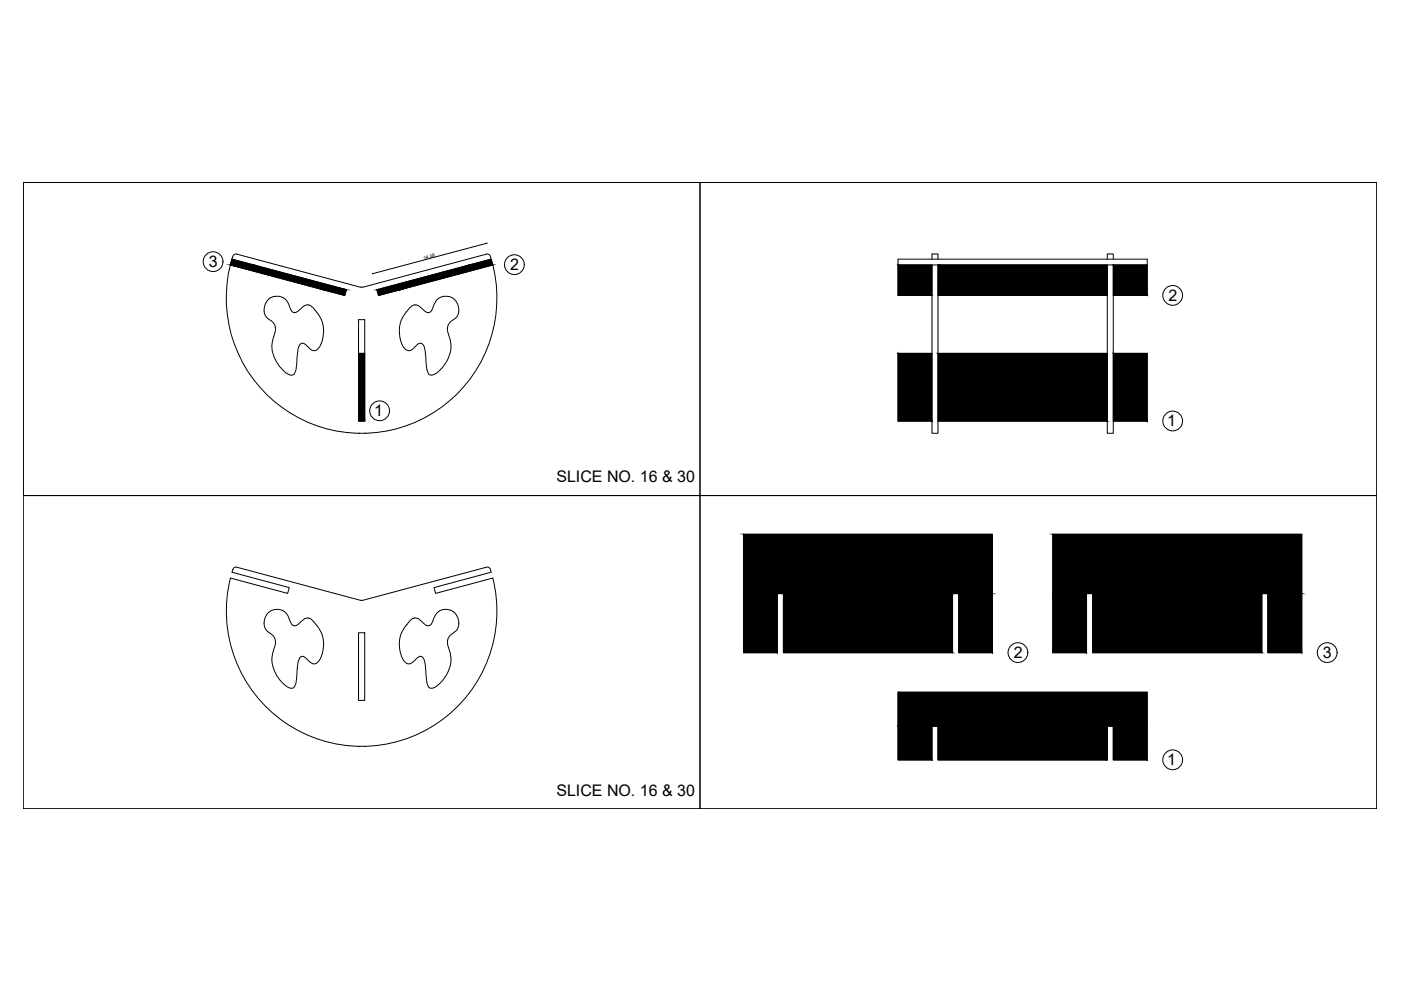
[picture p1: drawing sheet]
<svg xmlns="http://www.w3.org/2000/svg" width="297mm" height="210mm" viewBox="0 0 297 210" stroke-linecap="round" stroke-linejoin="round" font-family="sans-serif">
<!-- layer: 0 -->
<g fill="none" stroke="#000" stroke-width=".21">
<path d="M4.9 38.7h.1M4.9 38.7h143.5v66.4h-143.5zM4.9 38.7v66.4M148.4 38.7h143.5v66.4h-143.5zM49.2 54.9l24.2 6.5-.3 1.3-24.3-6.5zM49.3 54.4a28.7 28.7 0 0 0 26.4 37.5 28.7 28.7 0 0 0 28.8-35.7M50.2 53.9a.7 .7 0 0 0-.8 .4M50.2 53.9l26.3 7M79.1 58l-.2 .1M103.1 53.9l-26.2 7M103.1 53.9a.7 .7 0 0 1 .9 .4l.1 .6M103.2 51.6l-24.2 6.4"/>
<path d="M103.3 51.5l-.1 .1M190.4 56.2h52.8M197.6 54.9v-1.1h1.3v1.1M197.6 56.2v35.7h1.3v-35.7M234.8 54.9v-1.1h1.2v1.1M234.8 56.2v35.7h1.2v-35.7M76 74.9h1.3v14.4h-1.3zM76 74.9v-7.1h1.3v7.1M76.5 60.9h.4M79.9 61.4l24.2-6.5 .4 1.3-24.3 6.5zM197.6 62.7h-7.2v-7.8h52.8v7.8h-7.2M197.6 74.9h-7.2v14.4h7.2"/>
<path d="M198.9 62.7h35.9M198.9 74.9h35.9M236 74.9h7.2v14.4h-7.2M76 91.9h.1M77.3 91.9h.1M198.9 89.3h35.9M4.9 105.1h.1M4.9 105.1h143.5v66.4h-143.5zM148.4 105.1h143.5v66.4h-143.5zM157.6 113.3h52.8v25.1h-7.1v-12.5h-1.3v12.5h-35.9v-12.5h-1.3v12.5h-7.2zM223.2 113.3h52.8v25.1h-7.2v-12.5h-1.3v12.5h-35.8v-12.5h-1.3v12.5h-7.2zM48.9 122.6a28.7 28.7 0 0 0 27.8 35.6 28.7 28.7 0 0 0 27.8-35.6"/>
<path d="M49.4 120.7a.7 .7 0 0 1 .8-.4l26.3 7M49.4 120.7l-.2 .6 12.1 3.3-.3 1.2-12.2-3.2M76 134.2h1.3v14.3h-1.3zM76.5 127.3h.4M104 120.7l.1 .6M104 120.7a.7 .7 0 0 0-.9-.4l-26.2 7M104.1 121.3l-12.1 3.3 .4 1.2 12.1-3.2M76 158.3h.1M77.3 158.3h.1M190.4 146.8h52.8v14.3h-7.2v-7.1h-1.2v7.1h-35.9v-7.1h-1.3v7.1h-7.2z"/>
<circle cx="45.2" cy="55.5" r="2.1"/>
<circle cx="109.1" cy="56.1" r="2.1"/>
<circle cx="248.6" cy="62.6" r="2.1"/>
<circle cx="80.5" cy="87.1" r="2.1"/>
<circle cx="248.6" cy="89.3" r="2.1"/>
<circle cx="215.8" cy="138.4" r="2.1"/>
<circle cx="281.4" cy="138.4" r="2.1"/>
<circle cx="248.6" cy="161.1" r="2.1"/>
</g>
<!-- layer: Layer 1 -->
<path d="M56.8 63.5a2.73 2.73 0 0 1 2.9-.6 2.73 2.73 0 0 1 1.8 2.3 1.05 1.05 0 0 0 .6 1 1.05 1.05 0 0 0 1.2-.3l.7-.7a1.59 1.59 0 0 1 2.7 .5l.7 .8a6.3 6.3 0 0 1-.2 7.7 1.28 1.28 0 0 1-1.8-.5l-.3-.3a.92 .92 0 0 0-.7-.6 .92 .92 0 0 0-.9 .4l-.4 1.1-.2 3a2.46 2.46 0 0 1-.8 2.2 3.4 3.4 0 0 1-2.7-1.7 6.7 6.7 0 0 1-1.1-7.4 2.4 2.4 0 0 0-1.5-2.9 2.8 2.8 0 0 1 0-4zM86.9 65.2a1.45 1.45 0 0 1 2.3 0l.6 .5a1.02 1.02 0 0 0 1.1 .6 1.02 1.02 0 0 0 .8-.9 3 3 0 0 1 2-2.5 2.8 2.8 0 0 1 3.4 1.7 2.8 2.8 0 0 1-1.5 3.6 2.41 2.41 0 0 0-.4 3 6.9 6.9 0 0 1-3.4 8.3 .99 .99 0 0 1-1.3-1l-.3-3.1a3.1 3.1 0 0 0-.7-2.5 .97 .97 0 0 0-1.4 .5l-.2 .3a1.35 1.35 0 0 1-1.4 .6 1.35 1.35 0 0 1-1.1-1.1 6.6 6.6 0 0 1 1.5-8zM57 129.8a2.77 2.77 0 0 1 4.5 1.8 1.07 1.07 0 0 0 1.4 1l1.1-1a1.62 1.62 0 0 1 2.8 .6l.6 .7a6.2 6.2 0 0 1-.2 7.6 1.21 1.21 0 0 1-1.8-.4l-.3-.3a.99 .99 0 0 0-1.4-.4 3.7 3.7 0 0 0-.7 2.3l-.1 1.9a3.3 3.3 0 0 1-.7 2.2 2.6 2.6 0 0 1-2.5-1.2 6.7 6.7 0 0 1-1.4-7.8 2.45 2.45 0 0 0-1.5-2.9 2.86 2.86 0 0 1 .2-4.1zM86.9 131.7a1.45 1.45 0 0 1 2.3-.1l.6 .6a.97 .97 0 0 0 .9 .5 .97 .97 0 0 0 .9-.6v-.1a3.5 3.5 0 0 1 1.9-2.6 2.78 2.78 0 0 1 3.3 1.1 2.78 2.78 0 0 1-.3 3.4 2.55 2.55 0 0 0-1.6 2.7l.2 .8a6.8 6.8 0 0 1-3.4 8.5 1 1 0 0 1-1.2-1l-.3-3.2a3.1 3.1 0 0 0-.7-2.4 1.05 1.05 0 0 0-1.4 .5l-.2 .3a1.34 1.34 0 0 1-1.4 .7 1.34 1.34 0 0 1-1.1-1 6.6 6.6 0 0 1 1.5-8.1z" fill="none" stroke="#000" stroke-width=".21"/>
<!-- layer: 0 -->
<g fill="#000" stroke="#000" stroke-width=".21">
<path d="M49.2 54.9l4.6 1.3h-5zM84.9 61.4l14.6-5.2h5zM99.5 56.2l4.6-1.3 .4 1.3zM68.4 61.4h5l-.3 1.3z"/>
<path d="M48.8 56.2h5zM48.8 56.2h5z"/>
<path d="M48.8 56.2l24.6 5.2-19.6-5.2zM48.8 56.2l24.6 5.2h-5z"/>
<path d="M79.9 61.4h5l14.6-5.2zM79.9 61.4h5l-4.7 1.3z"/>
<path d="M190.4 56.2l7.2 6.5v-6.5zM190.4 56.2l7.2 6.5h-7.2z"/>
<path d="M198.9 56.2l35.9 6.5v-6.5zM198.9 56.2l35.9 6.5h-35.9z"/>
<path d="M236 56.2l7.2 6.5v-6.5zM236 56.2l7.2 6.5h-7.2z"/>
<path d="M76 74.9l1.3 14.4v-14.4zM76 74.9l1.3 14.4h-1.3z"/>
<path d="M190.4 74.9l7.2 14.4v-14.4zM190.4 74.9l7.2 14.4h-7.2z"/>
<path d="M198.9 74.9l35.9 14.4v-14.4zM198.9 74.9l35.9 14.4h-35.9z"/>
<path d="M236 74.9l7.2 14.4v-14.4zM236 74.9l7.2 14.4h-7.2z"/>
<path d="M157.6 113.3l52.8 12.6v-12.6zM157.6 113.3l52.8 12.6h-52.8z"/>
<path d="M223.2 113.3l52.8 12.6v-12.6zM223.2 113.3l52.8 12.6h-52.8z"/>
<path d="M157.6 125.9l7.2 12.5v-12.5zM157.6 125.9l7.2 12.5h-7.2z"/>
<path d="M166.1 125.9l35.9 12.5v-12.5zM166.1 125.9l35.9 12.5h-35.9z"/>
<path d="M203.3 125.9l7.1 12.5v-12.5zM203.3 125.9l7.1 12.5h-7.1z"/>
<path d="M223.2 125.9l7.2 12.5v-12.5zM223.2 125.9l7.2 12.5h-7.2z"/>
<path d="M231.7 125.9l35.8 12.5v-12.5zM231.7 125.9l35.8 12.5h-35.8z"/>
<path d="M268.8 125.9l7.2 12.5v-12.5zM268.8 125.9l7.2 12.5h-7.2z"/>
<path d="M190.4 154l7.2 7.1v-7.1zM190.4 154l7.2 7.1h-7.2z"/>
<path d="M198.9 154l35.9 7.1v-7.1zM198.9 154l35.9 7.1h-35.9z"/>
<path d="M190.4 146.8l52.8 7.2v-7.2zM190.4 146.8l52.8 7.2h-52.8z"/>
<path d="M236 154l7.2 7.1v-7.1zM236 154l7.2 7.1h-7.2z"/>
</g>
<g font-size="3.4">
<text x="44.3" y="56.7">3</text>
<text x="108.2" y="57.3">2</text>
<text x="247.8" y="63.8">2</text>
<text x="79.4" y="88.3">1</text>
<text x="247.5" y="90.4">1</text>
<text x="118" y="102.3">SLICE NO. 16 &amp; 30</text>
<text x="215" y="139.6">2</text>
<text x="280.5" y="139.6">3</text>
<text x="247.5" y="162.3">1</text>
<text x="118" y="168.7">SLICE NO. 16 &amp; 30</text>
</g>
<text font-size="1" x="89.9" y="55" transform="rotate(-15 89.9 55)">34.98</text>
</svg>
